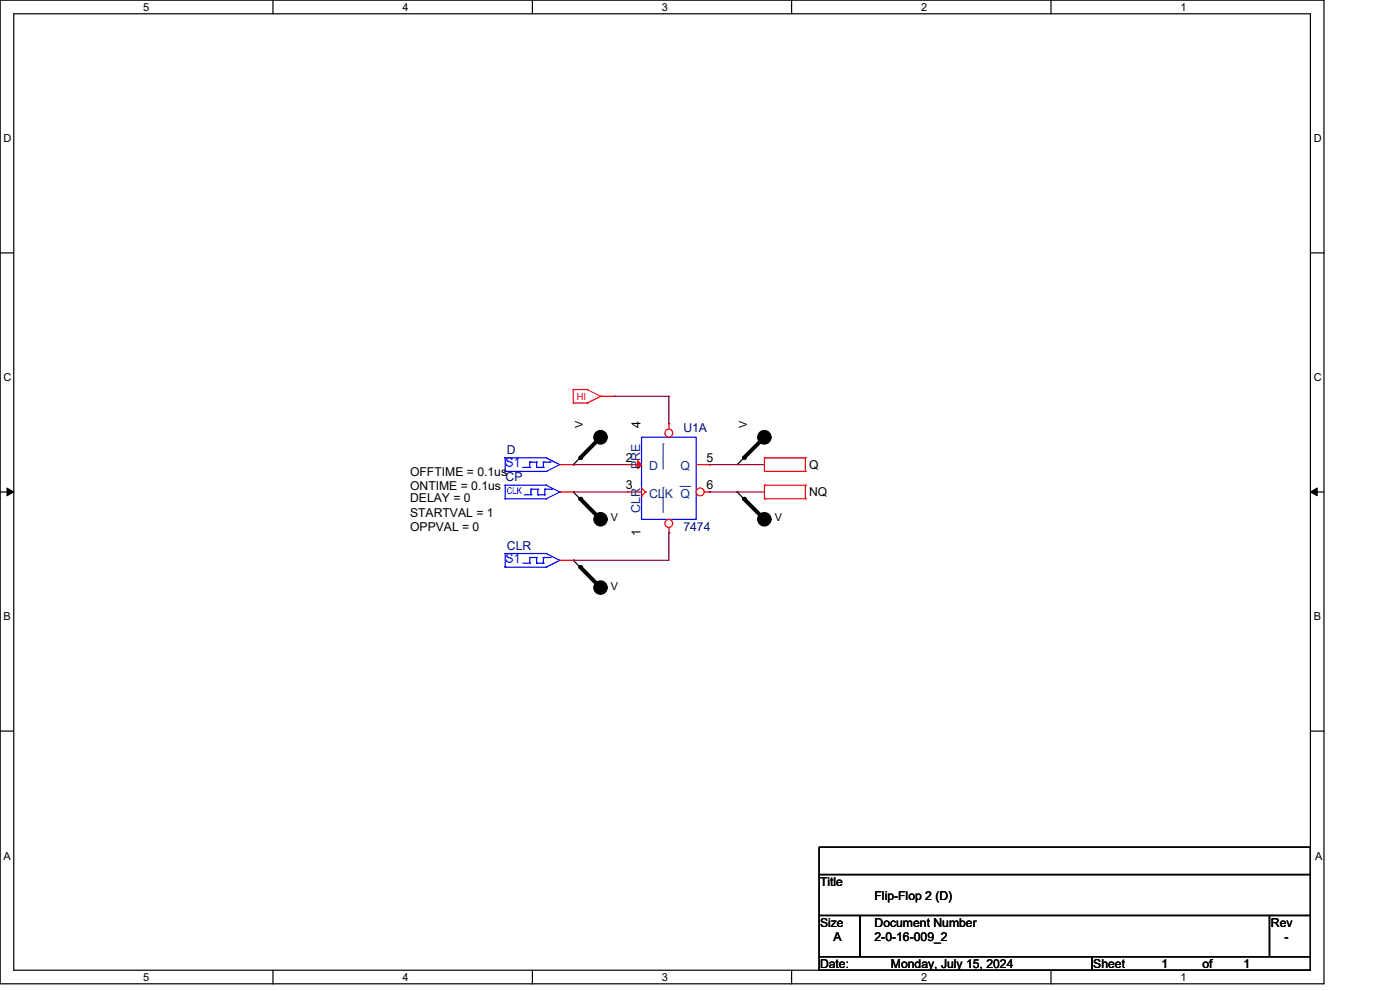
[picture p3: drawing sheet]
<svg xmlns="http://www.w3.org/2000/svg" width="297mm" height="210mm" viewBox="0 0 297 210" stroke-linecap="round" stroke-linejoin="round" font-family="sans-serif">
<g fill="none" stroke="#000" stroke-width=".25">
<path d="M0 0h280.6v208.4h-280.6zM2.9 2.9h274.8v202.6h-274.8zM57.8 0v2.9M112.8 0v2.9M167.8 0v2.9M222.7 0v2.9M0 53.6h2.9M277.7 53.6h2.9M121.5 98.4h.1M127.3 92.6l-5.8 5.8M156.2 98.4h.1M162 92.6l-5.8 5.8"/>
<path d="M0 104.2h2.9M121.5 104.2h.1M121.5 118.7h.1M121.5 104.2l5.8 5.8M121.5 118.7l5.8 5.8M156.2 104.2h.1M156.2 104.2l5.8 5.8M277.7 104.2h2.9M0 154.9h2.9M277.7 154.9h2.9M173.6 179.4h104.1v5.8h-104.1zM173.6 185.2h104.1v8.7h-104.1z"/>
<path d="M173.6 193.9h8.7v8.7h-8.7zM182.3 193.9h86.7v8.7h-86.7zM269 193.9h8.7v8.7h-8.7zM57.8 205.5v2.9M112.8 205.5v2.9M167.8 205.5v2.9M173.6 202.6h57.8v2.9h-57.8zM222.7 205.5v2.9M231.4 202.6h46.3v2.9h-46.3z"/>
</g>
<path d="M1.5 103.4l1.4 .8-1.4 .8zM277.7 104.2l1.4-.8v1.6z" fill="#000" stroke="#000" stroke-width=".21"/>
<g fill="none" stroke="#f00" stroke-width=".25">
<path d="M118.6 98.4h2.9M121.5 82.5h.1M121.5 85.4h.1M121.5 98.4h.1M121.5 85.4h2.9M121.5 82.5h2.9M121.5 82.5v2.9M124.4 82.5h.1M124.4 85.4h.1M124.4 82.5l2.9 1.4M127.3 83.9h.1M127.3 83.9l-2.9 1.5"/>
<path d="M127.3 83.9h2.9M130.2 83.9h.1M162 99.9h.1M162 97h.1M162 97h8.7M162 99.9h8.7M162 97v2.9M170.7 97h.1M170.7 99.9h.1M170.7 97v2.9M118.6 118.7h2.9M121.5 118.7h.1"/>
<path d="M133.1 104.2h.1M133.1 104.2h2.9M136 105.1h.1M136 103.4l.8 .8M136.8 104.2h.1M136.8 104.2l-.8 .9M162 105.6h.1M162 102.8h.1M162 102.8v2.8M162 102.8h8.7M162 105.6h8.7M170.7 102.8h.1"/>
<path d="M170.7 105.6h.1M170.7 102.8v2.8"/>
</g>
<g fill="#000" stroke="#000" stroke-width=".25">
<circle cx="127.3" cy="92.6" r="1.43"/>
<circle cx="162" cy="92.6" r="1.43"/>
<circle cx="127.3" cy="110" r="1.42"/>
<circle cx="162" cy="110" r="1.42"/>
<circle cx="127.3" cy="124.5" r="1.42"/>
</g>
<path d="M127.3 92.6l-4.3 4.4M162 92.6l-4.4 4.4M123 105.6l4.3 4.4M157.6 105.6l4.4 4.4M123 120.1l4.3 4.4" fill="none" stroke="#000" stroke-width=".85"/>
<g fill="#000">
<circle cx="123" cy="97" r=".42"/>
<circle cx="157.6" cy="97" r=".42"/>
<circle cx="123" cy="105.6" r=".42"/>
<circle cx="157.6" cy="105.6" r=".42"/>
<circle cx="123" cy="120.1" r=".42"/>
</g>
<g fill="none" stroke="#00f" stroke-width=".25">
<path d="M107 97h.1M107 99.9h.1M107 97v2.9M107 99.9h8.7M107 97h8.7M110.8 99h1.5M112.3 97.9h.1M112.3 99h.1M112.3 97.9v1.1M112.3 97.9h1.4M113.7 97.9h.1M113.7 99h.1"/>
<path d="M113.7 97.9v1.1M113.7 99h1.4M115.1 99h.1M115.1 97.9h.1M115.1 97.9v1.1M115.1 97.9h1.5M115.7 99.9h.1M115.7 97h.1M115.7 97l2.9 1.4M116.6 97.9h.1M118.6 98.4h.1M118.6 98.4l-2.9 1.5"/>
<path d="M136 92.6h11.5v17.4h-11.5zM107 117.2h.1M107 117.2h8.7M107 117.2v2.9M110.8 119.3h1.5M112.3 118.1h.1M112.3 119.3h.1M112.3 118.1v1.2M112.3 118.1h1.4M113.7 118.1h.1M113.7 119.3h.1M113.7 119.3h1.4"/>
<path d="M113.7 118.1v1.2M115.1 119.3h.1M115.1 118.1h.1M115.1 118.1h1.5M115.1 118.1v1.2M115.7 117.2h.1M115.7 117.2l2.9 1.5M116.6 118.1h.1M118.6 118.7h.1M118.6 118.7l-2.9 1.4M107 120.1h.1M107 120.1h8.7"/>
<path d="M115.7 120.1h.1"/>
</g>
<circle cx="141.7" cy="110.8" r=".83" fill="#fff" stroke="#f00" stroke-width=".25"/>
<path d="M133.1 98.4h.1M133.1 98.4h2.9M141.7 112.9h.1M141.7 111.7v1.2" fill="none" stroke="#f00" stroke-width=".25"/>
<path d="M140.5 103.3h.1M140.5 103.3v5.3" fill="none" stroke="#004080" stroke-width=".21"/>
<path d="M135.1 97.6l.9 .8-.9 .9z" fill="#f00" stroke="#f00" stroke-width=".25"/>
<circle cx="141.7" cy="91.7" r=".83" fill="#fff" stroke="#f00" stroke-width=".25"/>
<path d="M141.7 89.7h.1M141.7 89.7v1.2M147.5 98.4h2.9M150.4 98.4h.1" fill="none" stroke="#f00" stroke-width=".25"/>
<path d="M140.5 94h.1M140.5 94v5.4" fill="none" stroke="#004080" stroke-width=".21"/>
<circle cx="148.4" cy="104.2" r=".84" fill="#fff" stroke="#f00" stroke-width=".25"/>
<path d="M118.6 104.2h2.9M121.5 104.2h.1M149.3 104.2h1.1M150.4 104.2h.1" fill="none" stroke="#f00" stroke-width=".25"/>
<path d="M144.1 103h2M146.1 103h.1" fill="none" stroke="#004080" stroke-width=".21"/>
<g fill="none" stroke="#00f" stroke-width=".25">
<path d="M107 105.6h.1M107 102.8h.1M107 102.8v2.8M107 105.6h8.7M107 102.8h8.7M111.1 104.8h1.4M112.5 104.8h.1M112.5 103.6h.1M112.5 103.6v1.2M112.5 103.6h1.5M114 103.6h.1M114 104.8h.1"/>
<path d="M114 104.8h1.4M114 103.6v1.2M115.4 104.8h.1M115.4 103.6h.1M115.4 103.6h1.5M115.4 103.6v1.2M115.7 105.6h.1M115.7 102.8h.1M115.7 102.8l2.9 1.4M116.9 103.6h.1M118.6 104.2h.1M118.6 104.2l-2.9 1.4"/>
</g>
<g fill="none" stroke="#800040" stroke-width=".25">
<path d="M121.5 98.4h.1M121.5 98.4h11.6M130.2 83.9h.1M130.2 83.9h11.5M141.7 83.9h.1M141.7 83.9v5.8M150.4 98.4h.1M150.4 98.4h11.6M121.5 118.7h.1M121.5 104.2h.1M121.5 104.2h11.6M141.7 112.9h.1"/>
<path d="M141.7 112.9v5.8h-20.2M150.4 104.2h.1M150.4 104.2h11.6"/>
</g>
<g font-size="2.9" fill="#00f">
<text x="107.1" y="99">S1</text>
<text x="107.1" y="119.3">S1</text>
</g>
<g font-size="2.6">
<text x="135.7" y="90.6" transform="rotate(-90 135.7 90.6)">4</text>
<text x="86.9" y="100.8">OFFTIME = 0.1us</text>
<text x="132.6" y="97.8">2</text>
<text x="149.7" y="97.8">5</text>
<text x="171.4" y="99.4">Q</text>
<text x="86.9" y="103.7">ONTIME = 0.1us</text>
<text x="86.9" y="106.3">DELAY = 0</text>
<text x="132.6" y="103.6">3</text>
<text x="149.7" y="103.6">6</text>
<text x="171.4" y="105.2">NQ</text>
<text x="86.9" y="109.5">STARTVAL = 1</text>
<text x="86.9" y="112.4">OPPVAL = 0</text>
<text x="135.7" y="113.5" transform="rotate(-90 135.7 113.5)">1</text>
<text x="173.8" y="187.7">Title</text>
<text x="185.3" y="190.6">Flip-Flop 2 (D)</text>
<text x="173.8" y="196.3">Size</text>
<text x="185.3" y="196.3">Document Number</text>
<text x="269.3" y="196.3">Rev</text>
<text x="176.7" y="199.3">A</text>
<text x="185.3" y="199.3">2-0-16-009_2</text>
<text x="272.2" y="199.3">-</text>
<text x="173.8" y="205.1">Date:</text>
<text x="188.8" y="205.1">Monday, July 15, 2024</text>
<text x="231.7" y="205.1">Sheet</text>
<text x="246.2" y="205.1">1</text>
<text x="254.8" y="205.1">of</text>
<text x="263.5" y="205.1">1</text>
</g>
<g font-size="2.6" fill="#000080">
<text x="144.8" y="91.5">U1A</text>
<text x="107.1" y="102">CP</text>
<text x="107.4" y="96.2">D</text>
<text x="144.8" y="112.4">7474</text>
<text x="107.4" y="116.5">CLR</text>
</g>
<g font-size="2.6" fill="#004080">
<text x="135.6" y="99.4" transform="rotate(-90 135.6 99.4)">PRE</text>
<text x="137.5" y="99.7">D</text>
<text x="144.2" y="99.7">Q</text>
<text x="137.5" y="105.5">CLK Q</text>
<text x="135.7" y="108.6" transform="rotate(-90 135.7 108.6)">CLR</text>
</g>
<g font-size="2.3">
<text x="30.4" y="2.2">5</text>
<text x="85.3" y="2.2">4</text>
<text x="140.3" y="2.2">3</text>
<text x="195.2" y="2.2">2</text>
<text x="250.2" y="2.2">1</text>
<text x=".8" y="30.1">D</text>
<text x="278.4" y="30.1">D</text>
<text x=".8" y="80.8">C</text>
<text x="278.4" y="80.8">C</text>
<text x="123.5" y="90.7" transform="rotate(-90 123.5 90.7)">V</text>
<text x="158.3" y="90.7" transform="rotate(-90 158.3 90.7)">V</text>
<text x="129.5" y="110.4">V</text>
<text x="164.2" y="110.4">V</text>
<text x="129.5" y="124.9">V</text>
<text x=".8" y="131.4">B</text>
<text x="278.4" y="131.4">B</text>
<text x=".8" y="182.2">A</text>
<text x="278.7" y="182.2">A</text>
<text x="30.4" y="207.7">5</text>
<text x="85.3" y="207.7">4</text>
<text x="140.3" y="207.7">3</text>
<text x="195.2" y="207.7">2</text>
<text x="250.2" y="207.7">1</text>
</g>
<text font-size="2" fill="#f00" x="122.2" y="84.7">HI</text>
<text font-size="2" fill="#00f" x="107.4" y="104.7">CLK</text>
</svg>
